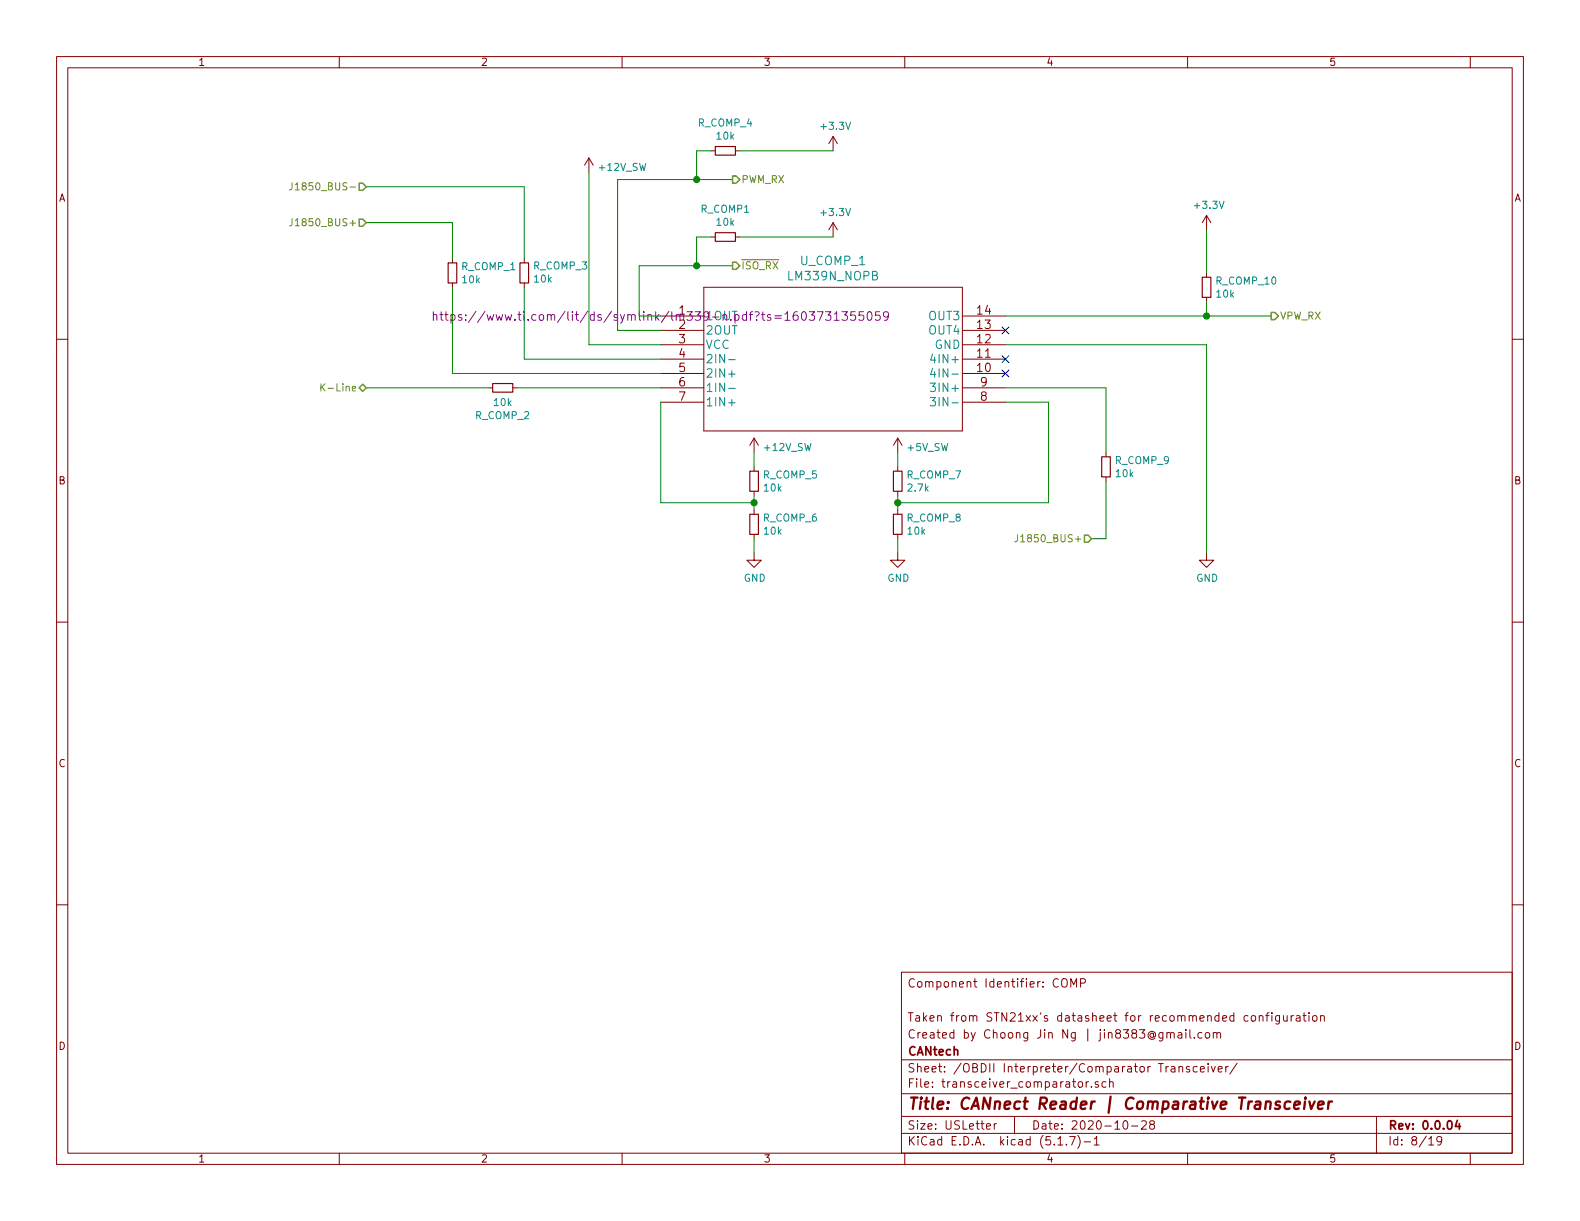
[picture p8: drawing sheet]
<svg xmlns="http://www.w3.org/2000/svg" width="279mm" height="216mm" viewBox="0 0 279 216" stroke-linecap="round" stroke-linejoin="round" font-family="sans-serif">
<g fill="none" stroke="#840000" stroke-width=".18">
<path d="M10 10h259.4v195.9h-259.4zM12 12h255.4v191.9h-255.4zM60 10v2M110 10v2M160 10v2M210 10v2M260 10v2M104.1 27.9l-.7 1.3M104.1 27.9v2.6M104.1 27.9l.8 1.3M125.7 26.7h.8M130 26.7h.8"/>
<path d="M147.3 39.4l-.7 1.2M147.3 24.1v2.6M147.3 39.4v2.5M147.3 39.4l.8 1.2M147.3 24.1l-.7 1.3M147.3 24.1l.8 1.3M213.4 38.1l-.8 1.3M213.4 38.1v2.5M213.4 38.1l.7 1.3M10 60h2M80 45.7v.8M80 50v.8"/>
<path d="M92.7 45.7v.8M92.7 50v.8M116.8 55.9h7.7M116.8 58.4h7.7M124.5 50.8h45.7v25.4h-45.7zM125.7 41.9h.8M130 41.9h.8M170.2 55.9h7.6M170.2 58.4h7.6M213.4 48.3v.7M213.4 52.6v.7M267.4 60h2"/>
<path d="M86.4 68.6h.7M90.7 68.6h.7M116.8 68.6h7.7M116.8 61h7.7M116.8 63.5h7.7M116.8 66h7.7M116.8 71.1h7.7M133.3 77.5v2.5M133.3 77.5l-.7 1.2M133.3 77.5l.8 1.2M158.7 77.5v2.5M158.7 77.5l-.7 1.2"/>
<path d="M158.7 77.5l.8 1.2M170.2 68.6h7.6M170.2 61h7.6M170.2 63.5h7.6M170.2 66h7.6M170.2 71.1h7.6M133.3 97.8v1.3h1.3l-1.3 1.2-1.2-1.2h1.2M133.3 82.6v.7M133.3 86.9v.7M133.3 90.2v.7M133.3 94.5v.8M158.7 97.8v1.3h1.3l-1.3 1.2-1.2-1.2h1.2"/>
<path d="M158.7 82.6v.7M158.7 86.9v.7M158.7 90.2v.7M158.7 94.5v.8M195.6 80v.8M195.6 84.3v.8M213.4 97.8v1.3h1.2l-1.2 1.2-1.3-1.2h1.3M10 110h2M267.4 110h2M10 160h2M267.4 160h2M159.4 171.9h108v32h-108z"/>
<path d="M187.9 173.1a.5 .5 0 0 1 .6 0 .5 .5 0 0 1 .2 .5v.5a.5 .5 0 0 1-.5 .5 .5 .5 0 0 1-.5-.5v-.5zM189.4 174.5v-1.4l.5 1 .5-1v1.4M191.1 173.8h.7l.1-.2v-.4l-.3-.1h-.5v1.4M221.3 179.7l.2-.1 .5 .1v.6l-.1 .2-.4 .1-.2-.2zM222.7 179.7h.1a.37 .37 0 0 1 .5 .1v.8M222.7 179.6v1M223.8 179.6h.6M224.4 179.1l-.3 .2v1.3M224.9 179.1v.1M224.9 179.6v1M226.3 179.6v1.2l-.3 .3-.4-.1M226.3 179.7l-.5-.1-.2 .3 .1 .6h.6"/>
<path d="M227 179.6l.1 .9 .3 .1 .2-.2M227.6 179.6v1M228.3 179.6v1M228.8 179.6l-.5 .3M229.3 179.7h.5l.1 .9M229.9 179.9l-.5 .1-.2 .2 .2 .4 .5-.1M230.4 179.6h.6M230.6 179.1v1.3l.4 .2M231.5 179.1v.1M231.5 179.6v1M232.2 179.7l.2-.1 .4 .1 .1 .6-.1 .2-.4 .1-.2-.2zM233.5 179.7h.1a.37 .37 0 0 1 .6 .1v.8"/>
<path d="M233.5 179.6v1M159.4 197.4h108M159.4 193.4h108M159.4 187.4h108M174.4 199.2l.8-.2-.1-.2-.4-.1-.3 .2 .1 .7h.6M175.8 198.7v1M176.2 198.7l-.3 .1-.1 .2M179.4 197.4v3M190.7 191.4l.2-.1 .5 .1v.7l-.2 .2-.5-.2zM192.1 191.3v1M192.5 191.3l-.4 .2M193 192.1v.2"/>
<path d="M194.2 191.3h-.3l-.3 .2 .1 .2 .5 .1v.4h-.6M195.6 191.3h-.5l-.2 .2 .1 .7h.6M196.2 191.4l.2-.1h.4v1M196.2 190.8v1.5M198.8 198.2h.3a.94 .94 0 0 1 0 1.5 .8 .8 0 0 1-.6-.7 .8 .8 0 0 1 .3-.8zM200.1 199.1h1.1M201.9 198.3l.2-.1h.3l.3 .1v.3v.2l-.9 .9h.9M203.6 198.8l-.3-.3 .1-.2 .2-.1h.4l.2 .3-.1 .2-.6 .2a.48 .48 0 0 0-.1 .6l.2 .2 .5-.2a.48 .48 0 0 0-.1-.6l-.1-.1M206.3 182.7l.3-.1 .3 .1 .1 .9M206.3 182.6v1M207 182.8a.36 .36 0 0 1 .3-.2 .36 .36 0 0 1 .3 .2v.8M208.4 182.7h.5l.1 .9"/>
<path d="M208.5 188.7l.1-.1a.37 .37 0 0 1 .5 .2v.8M208.5 188.6v1M209 182.9l-.5 .1a.29 .29 0 0 0-.2 .3 .29 .29 0 0 0 .2 .3l.5-.1M209.7 182.1v.1M209.7 182.6v1M210.3 188.6h-.3l-.2 .2 .1 .2 .4 .1v.4h-.5M210.4 182.1v1.3l.2 .2M211.2 183.4v.2M211.7 188.6h-.4l-.3 .2v.6l.3 .2 .4-.1M212.3 189.1l.7-.2-.1-.3h-.4l-.2 .2v.7h.6M212.5 182.7l-.4-.1-.3 .3 .1 .5 .2 .2 .4-.1M213.2 182.7l.2-.1 .4 .1v.7l-.2 .2-.4-.2z"/>
<path d="M213.6 188.1v.1M213.6 188.6v1M214.2 188.6l.4 1 .3-1M214.6 182.7l.2-.1 .3 .1 .1 .9M214.6 182.6v1M215.2 182.8a.36 .36 0 0 1 .3-.2 .36 .36 0 0 1 .3 .2v.8M215.4 189.1l.7-.2v-.3h-.5l-.2 .2 .1 .7h.6M216.8 188.6v1M217.2 188.6l-.4 .2M218.8 188l-1.3 1.9M243.4 197.4v6.5M60 203.9v2"/>
<path d="M110 203.9v2M159.4 200.4h108M160 203.9v2M187.1 202.5h.8M188.6 202.3v.2M189.2 201h.9l-.6 1.5M190.6 200.8a1.71 1.71 0 0 1 0 2.2M191.7 201.9h1.2M193.5 201.4l.4-.4v1.5M193.5 202.5h.9M210 203.9v2M252.7 201.4l.4-.4v1.5"/>
<path d="M252.7 202.5h.8M254.9 201.6l-.1 .2a.48 .48 0 0 1-.6 0v-.7a.48 .48 0 0 1 .6-.1l.1 .1a1.19 1.19 0 0 1-.2 1.3l-.5 .1M260 203.9v2"/>
</g>
<path d="M257.7 198.1l-.3 1.1h.9M258.1 198.7v1" fill="none" stroke="#840000" stroke-width=".3"/>
<path d="M228.2 194.8a.68 .68 0 0 0-1 .3v.8l.3 .2 .5-.1M228.9 195.4l.9-.2v-.4h-.6l-.3 .2v1l.2 .1 .6-.1M230.8 194.8l-.2 1.3M230.9 194.1l-.1 .2M231.5 194.8l.4 1.3 .6-1.3M233.1 195.4l1-.2-.1-.4h-.5l-.4 .2v1l.2 .1 .6-.1M235 194.8l-.2 1.3M235.6 194.8a.55 .55 0 0 0-.7 .3" fill="none" stroke="#840000" stroke-width=".41"/>
<path d="M126.5 25.9h3.5v1.5h-3.5zM79.2 46.5h1.6v3.5h-1.6zM91.9 46.5h1.6v3.5h-1.6zM126.5 41.1h3.5v1.6h-3.5zM212.6 49h1.5v3.6h-1.5zM87.1 67.8h3.6v1.5h-3.6zM132.6 83.3h1.5v3.6h-1.5zM132.6 90.9h1.5v3.6h-1.5zM158 83.3h1.5v3.6h-1.5zM158 90.9h1.5v3.6h-1.5zM194.8 80.8h1.5v3.5h-1.5z" fill="none" stroke="#840000" stroke-width=".2"/>
<path d="M128.9 63.6h1.1M128.9 66.1h1.1M128.9 68.7h1.1M128.9 71.2h1.1M164.5 70.3h.9l-.5 .6 .5 .1v.7l-.3 .1-.6-.1M164.5 67.7h.9l-.5 .6 .5 .2v.6l-.3 .1-.6-.1M164.9 65.1l-.3 1.1h.9M164.9 62.6l-.3 1.1h.9M165.3 65.7v1" fill="none" stroke="#008484" stroke-width=".18"/>
<g fill="none" stroke="#840084" stroke-width=".18">
<path d="M76.6 55.8l.2-.2 .4 .1 .1 .9M76.6 55.1v1.5M77.8 55.6h.6M78 55.1v1.3l.4 .2M78.7 55.6h.5M78.9 55.1v1.3v.2h.3M79.8 55.7l.4-.1 .3 .3v.4l-.2 .3h-.5M79.8 55.6v1.6M81.6 55.7a.37 .37 0 0 0-.5 .1v.3l.6 .2-.2 .3h-.4M82.3 56.5v.1M82.3 55.7v.1M84.2 55l-1.3 2"/>
<path d="M146 55.1h.9l-.5 .6 .4 .1 .1 .2-.1 .6h-.6l-.2-.1M147.5 55.5l.5-.4v1.5M147.5 56.6h.9M148.9 55.1h1l-.5 .6 .4 .1v.7l-.2 .1h-.5l-.2-.1M151.2 55.1h-.7l-.1 .7 .2-.1 .6 .1 .1 .2-.1 .5-.2 .1h-.4l-.2-.1M152.7 55.1h-.8v.7l.2-.1 .5 .1 .2 .2-.1 .5-.2 .1h-.4l-.2-.1M153.5 55.2l.2-.1a.82 .82 0 0 1 .6 .7 .82 .82 0 0 1-.3 .8h-.2a.86 .86 0 0 1-.3-1.4zM155.6 55.1h-.7l-.1 .7 .2-.1 .5 .1 .2 .2-.1 .5-.2 .1h-.4l-.2-.1M157.1 55.8l-.3 .3h-.3l-.3-.3v-.4l.2-.2 .4-.1 .2 .1a1.06 1.06 0 0 1-.3 1.4h-.3"/>
</g>
<g fill="none" stroke="#008400" stroke-width=".18">
<path d="M64.8 33h27.9v12.7M64.8 39.4h15.2v6.3M104.1 30.5v30.5h12.7M125.7 26.7h-2.5v5.1M129.5 31.8h-20.3v26.6h7.6M130.8 26.7h16.5M80 50.8v15.2h36.8M92.7 50.8v12.7h24.1M125.7 41.9h-2.5v5.1M129.5 47h-16.5v8.9h3.8M130.8 41.9h16.5M177.8 55.9h47"/>
<path d="M213.4 40.6v7.7M213.4 53.3v2.6M64.8 68.6h21.6M91.4 68.6h25.4M116.8 71.1v17.8h16.5M177.8 61h35.6v36.8M177.8 68.6h17.8v11.4M177.8 71.1h7.6v17.8h-26.7M133.3 80v2.6M133.3 87.6v2.6M133.3 95.3v2.5M158.7 80v2.6"/>
<path d="M158.7 87.6v2.6M158.7 95.3v2.5M195.6 85.1v10.2h-2.6"/>
</g>
<path d="M51.7 38.7v.9a.39 .39 0 0 1-.5 .3M51.7 32.3v.9a.39 .39 0 0 1-.5 .4M52.2 32.7l.4-.4v1.3M52.2 33.6h.7M56.7 67.9v1.2M56.9 68.4l.6 .7M57.5 67.9l-.8 .7M179.9 94.5v1a.39 .39 0 0 1-.4 .3" fill="none" stroke="#848400" stroke-width=".18"/>
<path d="M63.5 38.7h.6l.7 .7-.7 .6h-.6zM63.5 32.4h.6l.7 .6-.7 .7h-.6zM129.5 31.1h.7l.6 .7-.6 .6h-.7zM129.5 46.4h.7l.6 .6-.6 .6h-.7zM224.8 55.2h.6l.7 .7-.7 .6h-.6zM63.5 68.6l.6-.7 .7 .7-.7 .6zM191.8 94.6h.6l.6 .7-.6 .6h-.6z" fill="none" stroke="#848400" stroke-width=".25"/>
<g fill="#008400" stroke="#008400" stroke-width=".25">
<circle cx="123.2" cy="47" r=".51"/>
<circle cx="133.4" cy="88.9" r=".51"/>
<circle cx="213.4" cy="55.9" r=".51"/>
<circle cx="158.8" cy="88.9" r=".51"/>
<circle cx="123.2" cy="31.8" r=".51"/>
</g>
<path d="M177.2 57.8l1.2 1.2M178.4 57.8l-1.2 1.2M177.2 65.4l1.2 1.2M177.2 62.9l1.2 1.2M178.4 65.4l-1.2 1.2M178.4 62.9l-1.2 1.2" fill="none" stroke="#000084" stroke-width=".18"/>
<text font-size="2.8" fill="#840000" x="160.4" y="196.2">Title: CANnect Reader | Comparative Transceiver</text>
<g font-size="2.1" fill="#008484">
<text x="141.6" y="46.9">U_COMP_1</text>
<text x="139.6" y="49.6">LM339N_NOPB</text>
<text x="124.7" y="59.2">2OUT</text>
<text x="164.4" y="59.2">OUT4</text>
<text x="164.4" y="56.6">OUT3</text>
<text x="124.7" y="61.7">VCC</text>
<text x="124.7" y="64.2">2IN-</text>
<text x="165.3" y="61.7">GND</text>
<text x="165.5" y="64.2">4IN+</text>
<text x="124.7" y="66.8">2IN+</text>
<text x="124.7" y="69.3">1IN-</text>
<text x="124.7" y="71.9">1IN+</text>
<text x="165.5" y="69.3">3IN+</text>
<text x="166" y="71.9">3IN-</text>
<text x="166" y="66.8">4IN-</text>
</g>
<g font-size="2.1" fill="#840084">
<text x="84.3" y="56.7">https://www.ti.com/lit/ds/symlink/lm339-n.pdf?ts=1603731355059</text>
<text x="124.7" y="56.6">1OUT</text>
</g>
<g font-size="2.1" fill="#840000">
<text x="120.1" y="55.6">1</text>
<text x="120.1" y="58.2">2</text>
<text x="172.8" y="58.2">13</text>
<text x="172.8" y="55.6">14</text>
<text x="120.1" y="60.7">3</text>
<text x="120.1" y="63.2">4</text>
<text x="120.1" y="65.8">5</text>
<text x="172.8" y="65.8">10</text>
<text x="172.8" y="63.2">11</text>
<text x="172.8" y="60.7">12</text>
<text x="120.1" y="68.3">6</text>
<text x="120.1" y="70.9">7</text>
<text x="173.4" y="70.9">8</text>
<text x="173.4" y="68.3">9</text>
<text x="160.4" y="174.6">Component Identifier: COMP</text>
<text x="160.4" y="183.6">Created by Choong Jin Ng | jin8383@gmail.com</text>
<text x="160.4" y="180.6">Taken from STN21xx's datasheet for recommended configuration</text>
<text x="160.4" y="189.6">Sheet: /OBDII Interpreter/Comparator Transceiver/</text>
<text x="160.4" y="186.6">CANtech</text>
<text x="160.4" y="192.3">File: transceiver_comparator.sch</text>
<text x="160.4" y="202.5">KiCad E.D.A. kicad (5.1.7)-1</text>
<text x="160.4" y="199.7">Size: USLetter</text>
<text x="182.4" y="199.7">Date: 2020-10-28</text>
<text x="245.4" y="199.7">Rev: 0.0.04</text>
<text x="245.4" y="202.5">Id: 8/19</text>
</g>
<g font-size="1.8" fill="#840000">
<text x="35" y="11.6">1</text>
<text x="85" y="11.6">2</text>
<text x="135" y="11.6">3</text>
<text x="185" y="11.6">4</text>
<text x="235" y="11.6">5</text>
<text x="10.4" y="35.6">A</text>
<text x="267.8" y="35.6">A</text>
<text x="10.4" y="85.6">B</text>
<text x="267.8" y="85.6">B</text>
<text x="10.4" y="135.6">C</text>
<text x="267.8" y="135.6">C</text>
<text x="10.4" y="185.6">D</text>
<text x="267.8" y="185.6">D</text>
<text x="35" y="205.5">1</text>
<text x="85" y="205.5">2</text>
<text x="135" y="205.5">3</text>
<text x="185" y="205.5">4</text>
<text x="235" y="205.5">5</text>
</g>
<g font-size="1.8" fill="#008484">
<text x="123.5" y="22.4">R_COMP_4</text>
<text x="145.4" y="23">+3.3V</text>
<text x="126.8" y="24.7">10k</text>
<text x="106" y="30.2">+12V_SW</text>
<text x="124" y="37.6">R_COMP1</text>
<text x="126.8" y="39.9">10k</text>
<text x="145.4" y="38.2">+3.3V</text>
<text x="211.4" y="36.9">+3.3V</text>
<text x="81.7" y="47.8">R_COMP_1</text>
<text x="94.4" y="47.7">R_COMP_3</text>
<text x="81.8" y="50.1">10k</text>
<text x="94.5" y="50">10k</text>
<text x="215.1" y="50.3">R_COMP_10</text>
<text x="215.2" y="52.6">10k</text>
<text x="87.4" y="71.8">10k</text>
<text x="84.1" y="74.1">R_COMP_2</text>
<text x="135.3" y="79.8">+12V_SW</text>
<text x="160.5" y="79.8">+5V_SW</text>
<text x="197.3" y="82.1">R_COMP_9</text>
<text x="135" y="84.6">R_COMP_5</text>
<text x="135.2" y="86.9">10k</text>
<text x="160.4" y="84.6">R_COMP_7</text>
<text x="160.6" y="86.9">2.7k</text>
<text x="197.4" y="84.4">10k</text>
<text x="135" y="92.2">R_COMP_6</text>
<text x="135.2" y="94.5">10k</text>
<text x="160.4" y="92.2">R_COMP_8</text>
<text x="160.6" y="94.5">10k</text>
<text x="131.5" y="102.9">GND</text>
<text x="156.9" y="102.9">GND</text>
<text x="211.5" y="102.9">GND</text>
</g>
<g font-size="1.8" fill="#848400">
<text x="53" y="33.7">J1850_BUS-</text>
<text x="131.1" y="32.4">PWM_RX</text>
<text x="52.6" y="40">J1850_BUS+</text>
<text x="131.1" y="47.6">ISO_RX</text>
<text x="226.3" y="56.5">VPW_RX</text>
<text x="57.7" y="69.2">K-Line</text>
<text x="180.8" y="95.9">J1850_BUS+</text>
</g>
</svg>
